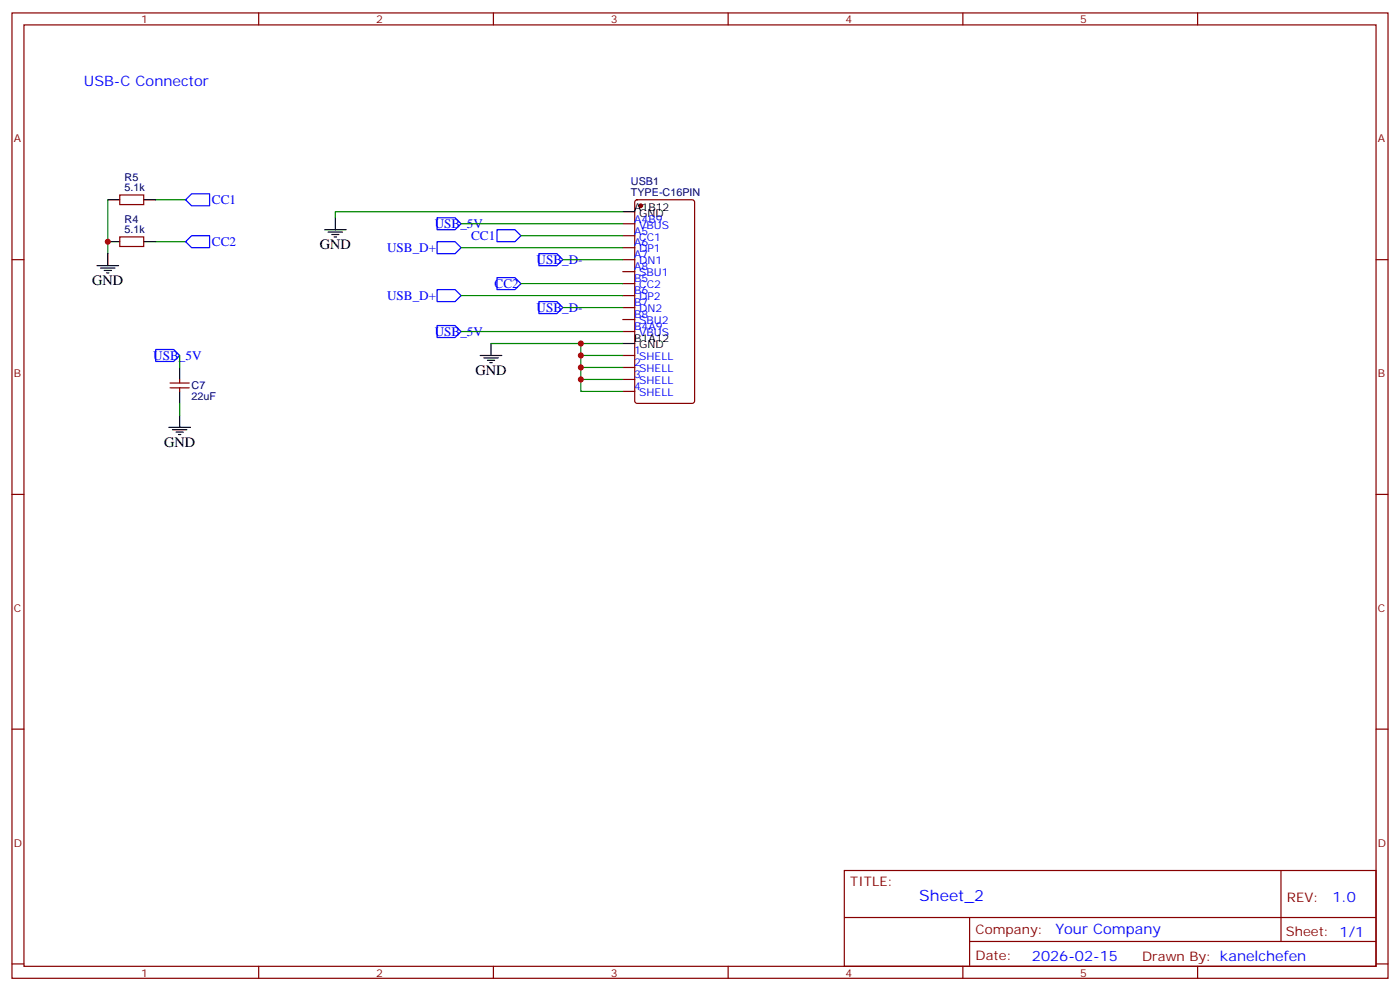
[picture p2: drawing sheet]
<svg xmlns="http://www.w3.org/2000/svg" width="412mm" height="292mm" viewBox="0 0 412 292" stroke-linecap="round" stroke-linejoin="round" font-family="sans-serif">
<g fill="none" stroke="#870000" stroke-width=".35">
<path d="M3.5 3.8h405.4v284.3h-405.4zM7.1 7.3h398.2v277.3h-398.2zM76.2 3.8v3.5M145.3 3.8v3.5M214.5 3.8v3.5M283.6 3.8v3.5M352.8 3.8v3.5M35.3 57.4h7v2.9h-7zM187.2 59l.5-.2h16.2l.7 .5v58.8l-.5 .7h-16.4l-.7-.4v-58.9zM3.5 76.5h3.6M35.3 69.8h7v2.8h-7zM183.4 76.5h3.6"/>
<path d="M183.4 65.9h3.6M183.4 69.4h3.6M183.4 73h3.6M405.3 76.5h3.6M183.4 80h3.6M183.4 83.5h3.6M183.4 87.1h3.6M183.4 90.6h3.6M183.4 94.1h3.6M183.4 97.6h3.6M50.1 114.2h5.6M50.1 112.8h5.6"/>
<path d="M52.9 111.8v1M52.9 114.2v1.1M183.4 104.7h3.6M183.4 108.2h3.6M183.4 111.8h3.6M183.4 115.3h3.6M3.5 145.6h3.6M405.3 145.6h3.6M3.5 214.8h3.6M405.3 214.8h3.6M248.7 256.4h156.6v28.2h-156.6zM377.3 256.4v20.9"/>
<path d="M248.7 270.2h156.5M285.6 277.3h119.6M285.6 270.2v14.2M3.5 283.9h3.6M76.2 284.6v3.5M145.3 284.6v3.5M214.5 284.6v3.5M283.6 284.6v3.5M352.8 284.6v3.5M405.3 283.9h3.6"/>
</g>
<g fill="none" stroke="#008700" stroke-width=".35">
<path d="M31.7 58.8v15.9M45.9 58.8h8.8M45.9 71.2h8.8M135.8 65.9h47.6M135.8 73h47.6M153.5 69.4h29.9M165.8 76.5h17.6M183.4 62.4h-84.6v1.7M135.8 97.6h47.6M135.8 87.1h47.6M153.5 83.5h29.9M165.8 90.6h17.6"/>
<path d="M52.9 104.7v3.5M52.9 118.8v3.5M144.6 101.2h38.8M171.1 101.2v3.5h12.3M171.1 104.7v3.5h12.3M171.1 108.2v3.6h12.3M171.1 111.8v3.5h12.3"/>
</g>
<path d="M54.7 58.8l1.7-1.7h5.3v3.5h-5.3zM54.7 71.2l1.7-1.8h5.3v3.6h-5.3zM128.8 64.1h5.3l1.7 1.8-1.7 1.8h-5.3zM128.8 71.2h5.3l1.7 1.8-1.7 1.7h-5.3zM146.4 67.7h5.3l1.8 1.7-1.8 1.8h-5.3zM158.7 74.7h5.3l1.8 1.8-1.8 1.7h-5.3zM128.8 95.9h5.3l1.7 1.7-1.7 1.8h-5.3zM128.8 85.3h5.3l1.7 1.8-1.7 1.7h-5.3zM146.4 81.8h5.3l1.8 1.7-1.8 1.8h-5.3zM158.7 88.8h5.3l1.8 1.8-1.8 1.8h-5.3zM45.9 102.9h5.3l1.7 1.8-1.7 1.8h-5.3z" fill="none" stroke="#00f" stroke-width=".35"/>
<g fill="none" stroke="#000" stroke-width=".35">
<path d="M31.7 58.8h3.6M42.3 58.8h3.6M28.6 78.2h6.3M29.6 79h4.3M30.7 79.7h2.1M31.7 74.7v3.5M31.7 71.2h3.6M42.3 71.2h3.6M95.6 67.7h6.4M96.7 68.4h4.2M97.7 69.1h2.1M98.4 69.8h.7"/>
<path d="M98.8 64.1v3.6M183.4 62.4h3.6M31.4 80.4h.7M52.9 108.2v3.6M52.9 115.3v3.5M141.5 104.7h6.3M142.5 105.4h4.3M143.6 106.1h2.1M144.3 106.8h.7M144.6 101.2v3.5M183.4 101.2h3.6M49.7 125.9h6.4"/>
<path d="M50.8 126.6h4.2M51.9 127.3h2.1M52.6 128h.7M52.9 122.3v3.6"/>
</g>
<circle cx="188.7" cy="60.6" r=".53" fill="#870000" stroke="#870000" stroke-width=".35"/>
<g fill="#c00">
<circle cx="31.8" cy="71.2" r=".88"/>
<circle cx="171.1" cy="101.2" r=".88"/>
<circle cx="171.1" cy="104.7" r=".88"/>
<circle cx="171.1" cy="108.2" r=".88"/>
<circle cx="171.1" cy="111.8" r=".88"/>
</g>
<text font-size="4.6" fill="#00f" x="270.8" y="265.4">Sheet_2</text>
<g font-size="4.2" fill="#00f">
<text x="24.7" y="25.3">USB-C Connector</text>
<text x="392.5" y="265.7">1.0</text>
<text x="310.9" y="275.2">Your Company</text>
<text x="304" y="283">2026-02-15</text>
</g>
<g font-size="4.2">
<text x="94.2" y="73.3">GND</text>
<text x="27.2" y="83.9">GND</text>
<text x="140.1" y="110.3">GND</text>
<text x="48.3" y="131.5">GND</text>
</g>
<g font-size="3.9" fill="#00f">
<text x="62.4" y="60">CC1</text>
<text x="128.1" y="67.2">USB_5V</text>
<text x="138.8" y="70.7">CC1</text>
<text x="62.4" y="72.4">CC2</text>
<text x="114" y="74.2">USB_D+</text>
<text x="158" y="77.7">USB_D-</text>
<text x="114" y="88.3">USB_D+</text>
<text x="145.7" y="84.8">CC2</text>
<text x="158" y="91.8">USB_D-</text>
<text x="128.1" y="98.9">USB_5V</text>
<text x="45.2" y="106">USB_5V</text>
</g>
<g font-size="3.9" fill="#800">
<text x="250.5" y="261">TITLE:</text>
<text x="379.1" y="265.7">REV:</text>
<text x="287.4" y="275.2">Company:</text>
<text x="378.7" y="275.8">Sheet: 1/1</text>
<text x="287.4" y="282.9">Date:</text>
<text x="336.4" y="282.9">Drawn By: kanelchefen</text>
</g>
<g font-size="3.2" fill="#800">
<text x="41.6" y="6.8">1</text>
<text x="110.8" y="6.8">2</text>
<text x="179.9" y="6.8">3</text>
<text x="249.1" y="6.8">4</text>
<text x="318.2" y="6.8">5</text>
<text x="4.1" y="41.9">A</text>
<text x="405.9" y="41.9">A</text>
<text x="4.1" y="111.1">B</text>
<text x="405.9" y="111.1">B</text>
<text x="4.1" y="180.2">C</text>
<text x="405.9" y="180.2">C</text>
<text x="4.1" y="249.3">D</text>
<text x="405.9" y="249.3">D</text>
<text x="41.6" y="287.6">1</text>
<text x="110.8" y="287.6">2</text>
<text x="179.9" y="287.6">3</text>
<text x="249.1" y="287.6">4</text>
<text x="318.2" y="287.6">5</text>
</g>
<g font-size="3.2" fill="#000080">
<text x="36.7" y="53.2">R5</text>
<text x="36.7" y="56.4">5.1k</text>
<text x="185.8" y="57.7">TYPE-C16PIN</text>
<text x="185.8" y="54.4">USB1</text>
<text x="36.7" y="65.5">R4</text>
<text x="36.7" y="68.7">5.1k</text>
<text x="56.4" y="117.8">22uF</text>
<text x="56.4" y="114.7">C7</text>
</g>
<g font-size="3.2">
<text x="186.8" y="62">A1B12</text>
<text x="188.3" y="63.8">GND</text>
<text x="186.8" y="100.8">B1A12</text>
<text x="188.3" y="102.6">GND</text>
</g>
<g font-size="3.2" fill="#00f">
<text x="186.8" y="65.5">A4B9</text>
<text x="186.8" y="69.1">A5</text>
<text x="188.3" y="67.3">VBUS</text>
<text x="188.3" y="70.8">CC1</text>
<text x="186.8" y="72.6">A6</text>
<text x="186.8" y="76.1">A7</text>
<text x="188.3" y="74.4">DP1</text>
<text x="188.3" y="77.9">DN1</text>
<text x="186.8" y="79.7">A8</text>
<text x="186.8" y="83.2">B5</text>
<text x="188.3" y="81.4">SBU1</text>
<text x="186.8" y="86.7">B6</text>
<text x="188.3" y="84.9">CC2</text>
<text x="188.3" y="88.5">DP2</text>
<text x="186.8" y="90.2">B7</text>
<text x="186.8" y="93.8">B8</text>
<text x="188.3" y="92">DN2</text>
<text x="188.3" y="95.5">SBU2</text>
<text x="186.8" y="97.3">B4A9</text>
<text x="188.3" y="99.1">VBUS</text>
<text x="186.8" y="104.4">1</text>
<text x="186.8" y="107.9">2</text>
<text x="188.3" y="106.1">SHELL</text>
<text x="186.8" y="111.4">3</text>
<text x="188.3" y="109.6">SHELL</text>
<text x="188.3" y="113.2">SHELL</text>
<text x="186.8" y="114.9">4</text>
<text x="188.3" y="116.7">SHELL</text>
</g>
</svg>
